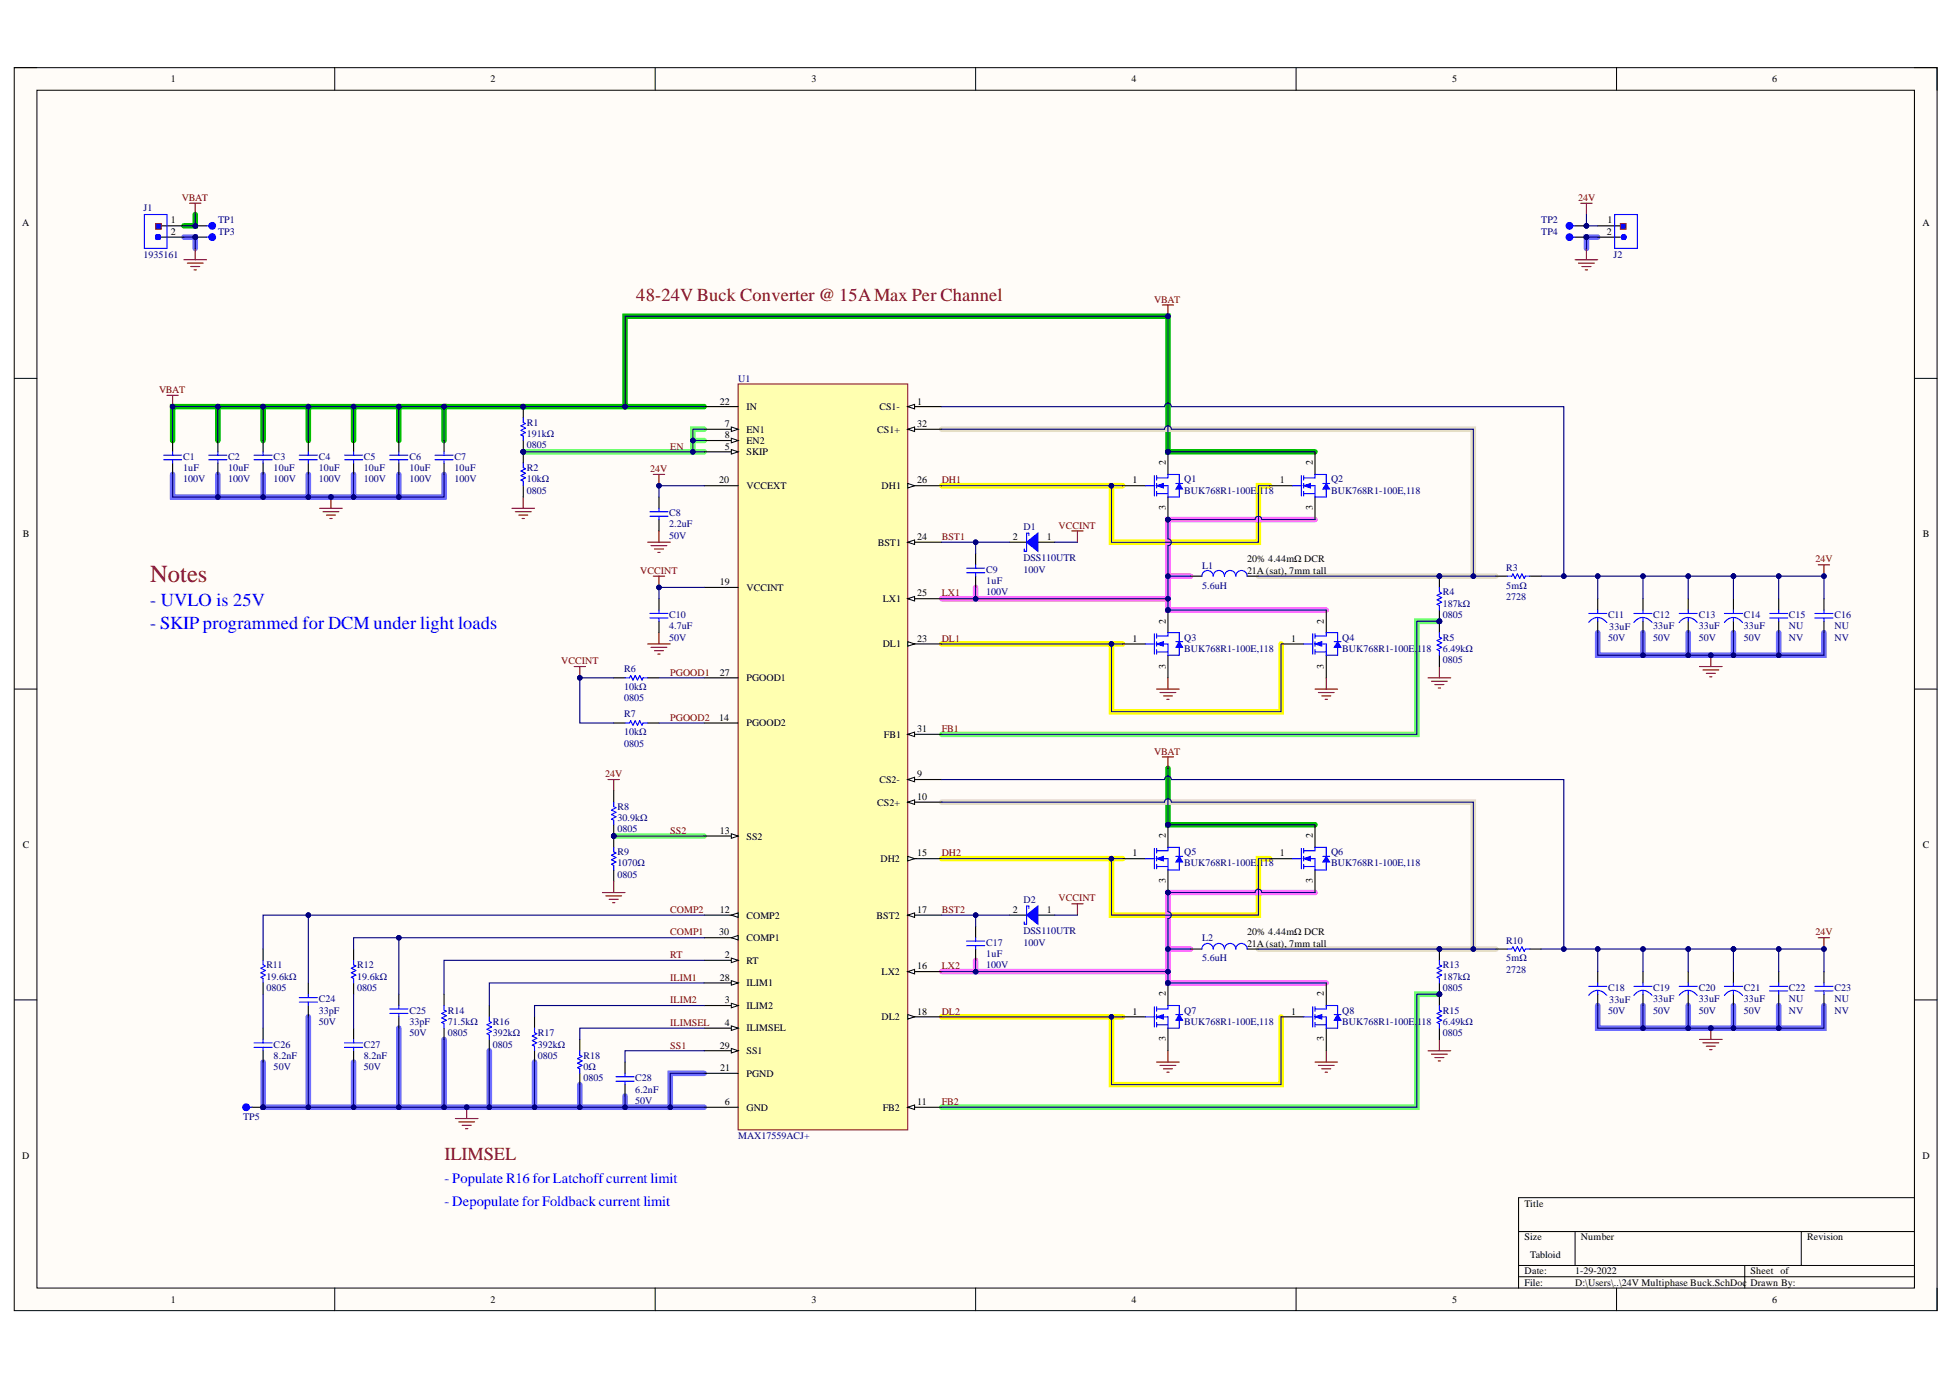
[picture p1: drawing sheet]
# Altium project 24V Multiphase Buck.PrjPcb
EMR_Address: 420 Downsview Pl, Waterloo, ON,  N2K3T9, Canada; EMR_Checked_By: T. Smouter; EMR_Copyright_Year: 2021; EMR_Customer: Internal; EMR_Drawn_By: T. Smouter; EMR_Project_Engineer: T. Smouter; EMR_Project_Title: Pipe Dream; EMR_Revision: 0.1
1 sheet, 70 parts. Net scope: global (net labels, ports and power ports of the same name join across sheets).
Board file: 24V Multiphase Buck.PcbDoc

## Sheet 24V Multiphase Buck.SchDoc
size Tabloid

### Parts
C1  value 1uF  Voltage: 100V  [C1206]  (hidden comment: Ceramic Cap)
C2  value 10uF  Voltage: 100V  [C2220]  (hidden comment: Ceramic Cap)
C3  value 10uF  Voltage: 100V  [C2220]  (hidden comment: Ceramic Cap)
C4  value 10uF  Voltage: 100V  [C2220]  (hidden comment: Ceramic Cap)
C5  value 10uF  Voltage: 100V  [C2220]  (hidden comment: Ceramic Cap)
C6  value 10uF  Voltage: 100V  [C2220]  (hidden comment: Ceramic Cap)
C7  value 10uF  Voltage: 100V  [C2220]  (hidden comment: Ceramic Cap)
C8  value 2.2uF  Voltage: 50V  [C0805]  (hidden comment: Ceramic Cap)
C9  value 1uF  Voltage: 100V  [C1206]  (hidden comment: Ceramic Cap)
C10  value 4.7uF  Voltage: 50V  [C0805]  (hidden comment: Ceramic Cap)
C11  value 33uF  Voltage: 50V  [CAPAE9983X105M]  (hidden comment: Electro Cap)
C12  value 33uF  Voltage: 50V  [CAPAE9983X105M]  (hidden comment: Electro Cap)
C13  value 33uF  Voltage: 50V  [CAPAE9983X105M]  (hidden comment: Electro Cap)
C14  value 33uF  Voltage: 50V  [CAPAE9983X105M]  (hidden comment: Electro Cap)
C15  value NU  Voltage: NV  [CAPC6153X67N]  (hidden comment: Ceramic Cap)
C16  value NU  Voltage: NV  [CAPC6153X67N]  (hidden comment: Ceramic Cap)
C17  value 1uF  Voltage: 100V  [C1206]  (hidden comment: Ceramic Cap)
C18  value 33uF  Voltage: 50V  [CAPAE9983X105M]  (hidden comment: Electro Cap)
C19  value 33uF  Voltage: 50V  [CAPAE9983X105M]  (hidden comment: Electro Cap)
C20  value 33uF  Voltage: 50V  [CAPAE9983X105M]  (hidden comment: Electro Cap)
C21  value 33uF  Voltage: 50V  [CAPAE9983X105M]  (hidden comment: Electro Cap)
C22  value NU  Voltage: NV  [CAPC6153X67N]  (hidden comment: Ceramic Cap)
C23  value NU  Voltage: NV  [CAPC6153X67N]  (hidden comment: Ceramic Cap)
C24  value 33pF  Voltage: 50V  [C0805]  (hidden comment: Ceramic Cap)
C25  value 33pF  Voltage: 50V  [C0805]  (hidden comment: Ceramic Cap)
C26  value 8.2nF  Voltage: 50V  [C0805]  (hidden comment: Ceramic Cap)
C27  value 8.2nF  Voltage: 50V  [C0805]  (hidden comment: Ceramic Cap)
C28  value 6.2nF  Voltage: 50V  [C0805]  (hidden comment: Ceramic Cap)
D1  Manufacturer Part Number: DSS110UTR  Vr: 100V  [SODFL360X110-2N]  (hidden comment: Schottky Diode)
D2  Manufacturer Part Number: DSS110UTR  Vr: 100V  [SODFL360X110-2N]  (hidden comment: Schottky Diode)
J1  1935161  [1935161]
J2  1935161  [1935161]  (value not drawn)
L1  value 5.6uH  [IHLP6767GZER5R6M11]  (hidden comment: Inductor)
L2  value 5.6uH  [IHLP6767GZER5R6M11]  (hidden comment: Inductor)
MH1  MOUNTING_HOLE_M3  [MOUNTING_HOLE_3mm]  (value not drawn)  (no BOM)
MH2  MOUNTING_HOLE_M3  [MOUNTING_HOLE_3mm]  (value not drawn)  (no BOM)
MH3  MOUNTING_HOLE_M3  [MOUNTING_HOLE_3mm]  (value not drawn)  (no BOM)
MH4  MOUNTING_HOLE_M3  [MOUNTING_HOLE_3mm]  (value not drawn)  (no BOM)
Q1  BUK768R1-100E,118  [DPAK254P1530X450-3N]
Q2  BUK768R1-100E,118  [DPAK254P1530X450-3N]
Q3  BUK768R1-100E,118  [DPAK254P1530X450-3N]
Q4  BUK768R1-100E,118  [DPAK254P1530X450-3N]
Q5  BUK768R1-100E,118  [DPAK254P1530X450-3N]
Q6  BUK768R1-100E,118  [DPAK254P1530X450-3N]
Q7  BUK768R1-100E,118  [DPAK254P1530X450-3N]
Q8  BUK768R1-100E,118  [DPAK254P1530X450-3N]
R1  value 191kΩ  Package/Footprint: 0805  [R0805]  (hidden comment: Resistor)
R2  value 10kΩ  Package/Footprint: 0805  [R0805]  (hidden comment: Resistor)
R3  value 5mΩ  Package/Footprint: 2728  [R2728]  (hidden comment: Resistor)
R4  value 187kΩ  Package/Footprint: 0805  [R0805]  (hidden comment: Resistor)
R5  value 6.49kΩ  Package/Footprint: 0805  [R0805]  (hidden comment: Resistor)
R6  value 10kΩ  Package/Footprint: 0805  [R0805]  (hidden comment: Resistor)
R7  value 10kΩ  Package/Footprint: 0805  [R0805]  (hidden comment: Resistor)
R8  value 30.9kΩ  Package/Footprint: 0805  [R0805]  (hidden comment: Resistor)
R9  value 1070Ω  Package/Footprint: 0805  [R0805]  (hidden comment: Resistor)
R10  value 5mΩ  Package/Footprint: 2728  [R2728]  (hidden comment: Resistor)
R11  value 19.6kΩ  Package/Footprint: 0805  [R0805]  (hidden comment: Resistor)
R12  value 19.6kΩ  Package/Footprint: 0805  [R0805]  (hidden comment: Resistor)
R13  value 187kΩ  Package/Footprint: 0805  [R0805]  (hidden comment: Resistor)
R14  value 71.5kΩ  Package/Footprint: 0805  [R0805]  (hidden comment: Resistor)
R15  value 6.49kΩ  Package/Footprint: 0805  [R0805]  (hidden comment: Resistor)
R16  value 392kΩ  Package/Footprint: 0805  [R0805]  (hidden comment: Resistor)
R17  value 392kΩ  Package/Footprint: 0805  [R0805]  (hidden comment: Resistor)
R18  value 0Ω  Package/Footprint: 0805  [R0805]  (hidden comment: Resistor)
TP1  TESTPOINT_LOOP  [TESTPOINT_LOOP]  (value not drawn)
TP2  TESTPOINT_LOOP  [TESTPOINT_LOOP]  (value not drawn)
TP3  TESTPOINT_LOOP  [TESTPOINT_LOOP]  (value not drawn)
TP4  TESTPOINT_LOOP  [TESTPOINT_LOOP]  (value not drawn)
TP5  EMR_TP  [TP1]  (value not drawn)
U1  MAX17559ACJ+  [CQFP80P900X900X120-32N]

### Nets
24V: C8.2 C11.1(+) C12.1(+) C13.1(+) C14.1(+) C15.2 C16.2 C18.1(+) C19.1(+) C20.1(+) C21.1(+) C22.2 C23.2 J2.1 R3.2 R8.2 R10.2 TP2.1 U1.1(CS1-) U1.9(CS2-) U1.20(VCCEXT)
GND: C1.1 C2.1 C3.1 C4.1 C5.1 C6.1 C7.1 C8.1 C10.1 C11.2(-) C12.2(-) C13.2(-) C14.2(-) C15.1 C16.1 C18.2(-) C19.2(-) C20.2(-) C21.2(-) C22.1 C23.1 C24.1 C25.1 C26.1 C27.1 C28.1 J1.2 J2.2 Q3.3(S) Q4.3(S) Q7.3(S) Q8.3(S) R2.1 R5.1 R9.1 R14.1 R15.1 R16.1 R17.1 R18.1 TP3.1 TP4.1 TP5.1(A) U1.6(GND) U1.21(PGND)
VBAT: C1.2 C2.2 C3.2 C4.2 C5.2 C6.2 C7.2 J1.1 Q1.2(D) Q2.2(D) Q5.2(D) Q6.2(D) R1.2 TP1.1 U1.22(IN)
VCCINT: C10.2 D1.1(A) D2.1(A) R6.1 R7.1 U1.19(VCCINT)
BST1: C9.2 D1.2(K) U1.24(BST1)
BST2: C17.2 D2.2(K) U1.17(BST2)
COMP1: C25.2 R12.2 U1.30(COMP1)
COMP2: C24.2 R11.2 U1.12(COMP2)
DH1: Q1.1(G) Q2.1(G) U1.26(DH1)
DH2: Q5.1(G) Q6.1(G) U1.15(DH2)
DL1: Q3.1(G) Q4.1(G) U1.23(DL1)
DL2: Q7.1(G) Q8.1(G) U1.18(DL2)
EN: R1.1 R2.2 U1.5(SKIP) U1.7(EN1) U1.8(EN2)
FB1: R4.1 R5.2 U1.31(FB1)
FB2: R13.1 R15.2 U1.11(FB2)
ILIM1: R16.2 U1.28(ILIM1)
ILIM2: R17.2 U1.3(ILIM2)
ILIMSEL: R18.2 U1.4(ILIMSEL)
LX1: C9.1 L1.1 Q1.3(S) Q2.3(S) Q3.2(D) Q4.2(D) U1.25(LX1)
LX2: C17.1 L2.1 Q5.3(S) Q6.3(S) Q7.2(D) Q8.2(D) U1.16(LX2)
PGOOD1: R6.2 U1.27(PGOOD1)
PGOOD2: R7.2 U1.14(PGOOD2)
RT: R14.2 U1.2(RT)
SS1: C28.2 U1.29(SS1)
SS2: R8.1 R9.2 U1.13(SS2)
NetC26_2: C26.2 R11.1
NetC27_2: C27.2 R12.1
NetL1_2: L1.2 R3.1 R4.2 U1.32(CS1+)
NetL2_2: L2.2 R10.1 R13.2 U1.10(CS2+)

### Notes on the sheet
- 48-24V Buck Converter @ 15A Max Per Channel
- Notes
- (near L1) 20% 4.44mΩ DCR
- (near L1) 21A (sat), 7mm tall
- - SKIP programmed for DCM under light loads
- - UVLO is 25V
- (near L2) 20% 4.44mΩ DCR
- (near L2) 21A (sat), 7mm tall
- ILIMSEL
- - Populate R16 for Latchoff current limit
- - Depopulate for Foldback current limit
- Mountin Holes

## Assembly variants
01: all parts fitted
